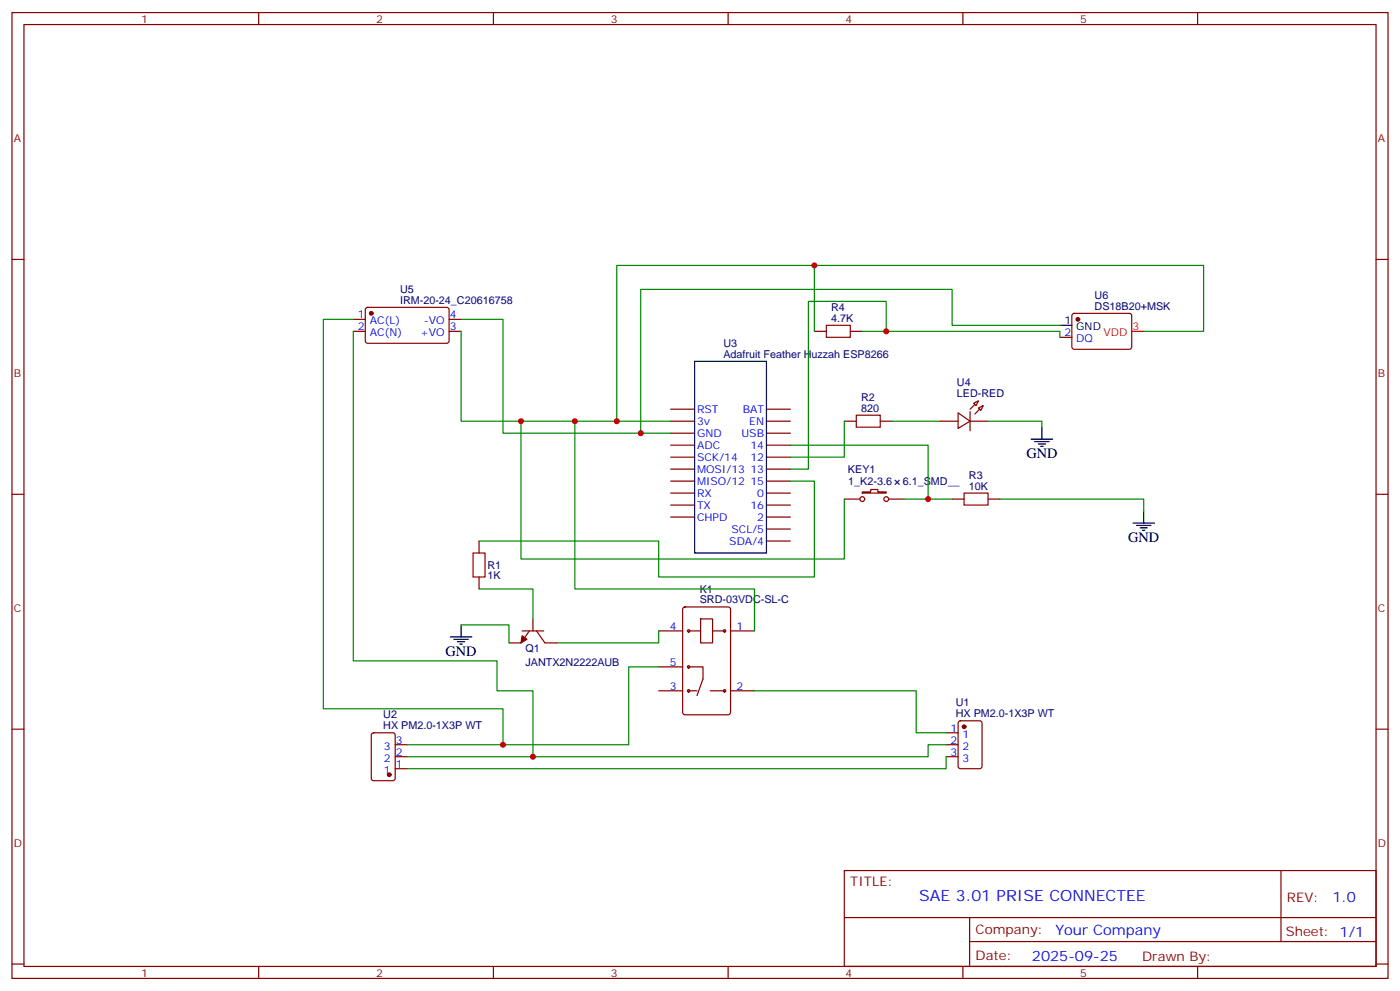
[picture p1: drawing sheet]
<svg xmlns="http://www.w3.org/2000/svg" width="412mm" height="292mm" viewBox="0 0 412 292" stroke-linecap="round" stroke-linejoin="round" font-family="sans-serif">
<g fill="none" stroke="#870000" stroke-width=".35">
<path d="M3.5 3.7h405.4v284.3h-405.4zM7.1 7.2h398.2v277.3h-398.2zM76.2 3.7v3.5M145.3 3.7v3.5M214.5 3.7v3.5M283.6 3.7v3.5M352.8 3.7v3.5M3.5 76.4h3.6M405.3 76.4h3.6M239.9 97.5h3.5M250.5 97.5h3.5M197.6 124h7"/>
<path d="M197.6 120.5h7M197.6 127.5h7M197.6 131.1h7M197.6 134.6h7M197.6 138.1h7M225.8 124h7M225.8 120.5h7M225.8 127.5h7M225.8 131.1h7M225.8 134.6h7M225.8 138.1h7M248.7 124h3.5"/>
<path d="M259.3 124h3.5M3.5 145.5h3.6M141.1 159.3v3.5M197.6 141.6h7M197.6 145.2h7M197.6 148.7h7M197.6 152.2h7M225.8 141.6h7M225.8 145.2h7M225.8 148.7h7M225.8 152.2h7M225.8 155.8h7"/>
<path d="M225.8 159.3h7M280.5 146.9h3.5M291 146.9h3.6M405.3 145.5h3.6M141.1 169.9v3.5M201.3 178.9l.5-.2h12.7l.6 .4 .1 30.6-.5 .7h-12.9l-.7-.4v-30.6zM153.8 185.7h6.4M155.9 185.7l-2.4 3.6h-3.6M157 182.2v3.5M158 185.7l2.5 3.6h3.5M194 185.7h7.1M194 196.3h7.1"/>
<path d="M202.8 196.3h4.3v3.5l-1.8 5M202.8 185.7h3.6M206.4 182.2h3.5v7.1h-3.5zM209.9 185.7h3.5M215.2 185.7h7M3.5 214.7h3.6M109.6 215.9l.5-.2h5.6l.7 .5v12.9l-.4 .7h-5.9l-.7-.4v-13zM116.4 219.3h3.5M194 203.4h7.1M202.8 203.4h2.5M209.2 203.4h4.2M215.2 203.4h7"/>
<path d="M278.7 215.7h3.5M278.7 219.3h3.5M282.5 212.4l.4-.2h5.7l.6 .4 .1 13-.5 .7h-5.9l-.6-.5-.1-12.9zM405.3 214.7h3.6M116.4 222.8h3.5M116.4 226.3h3.5M278.7 222.8h3.5M248.7 256.3h156.6v28.2h-156.6zM377.3 256.3v20.9M248.7 270.1h156.5M285.6 277.2h119.6M285.6 270.1v14.2"/>
<path d="M3.5 283.8h3.6M76.2 284.5v3.5M145.3 284.5v3.5M214.5 284.5v3.5M283.6 284.5v3.5M352.8 284.5v3.5M405.3 283.8h3.6"/>
<circle cx="202.8" cy="196.3" r=".35"/>
<circle cx="202.8" cy="185.7" r=".35"/>
<circle cx="213.4" cy="185.7" r=".35"/>
<circle cx="202.8" cy="203.4" r=".35"/>
<circle cx="213.4" cy="203.4" r=".35"/>
</g>
<g fill="#870000" stroke="#870000" stroke-width=".35">
<path d="M153.8 187.1l1.4 1.1-1.7 1.1z"/>
<circle cx="284" cy="214" r=".53"/>
<circle cx="114.7" cy="228.1" r=".53"/>
</g>
<path d="M243.4 95.8h7.1v3.5h-7.1zM252.2 122.2h7.1v3.6h-7.1zM284 145.2h7v3.5h-7zM139.3 162.8h3.6v7.1h-3.6z" fill="none" stroke="#a10000" stroke-width=".35"/>
<path d="M204.6 106.4h21.2v56.4h-21.2z" fill="none" stroke="#000" stroke-width=".35"/>
<path d="M282.2 121.5l3.6 2.5-3.6 2.1z" fill="#fff" stroke="#870000" stroke-width=".35"/>
<path d="M285.8 121.2v5.6z" fill="#f00" stroke="#870000" stroke-width=".35"/>
<g fill="#870000" stroke="#870000" stroke-width=".35">
<path d="M285.8 120.5l1.4-1.4z"/>
<path d="M288.6 120.5l-1.4 1.4z"/>
</g>
<g fill="#fff" stroke="#870000" stroke-width=".35">
<path d="M286.8 118.7l1.4-.7-.7 1.4z"/>
<path d="M288.2 120.1l1.4-.7-.7 1.4z"/>
</g>
<g fill="none" stroke="#870000" stroke-width=".35">
<path d="M104.1 94h3.5M104.1 97.5h3.5M107.8 90.7l.5-.2h23.6l.4 .7-.1 9.4-.6 .5-23.6-.1-.4-.6v-9.2zM132.3 94h3.5M132.3 97.5h3.5M312.2 99.3h3.5M316 92.5l.4-.2h16.5l.5 .7-.1 9.4-.6 .4h-16.5l-.5-.7v-9.1zM276.9 124h5.3M285.8 124h5.2M248.7 146.9h4.6M254 144.8h2.5v-.7h2.1v.7h2.5v.4h-7.1zM261.8 146.9h4.5"/>
<circle cx="254" cy="146.9" r=".71"/>
<circle cx="261.1" cy="146.9" r=".71"/>
</g>
<g fill="#870000" stroke="#870000" stroke-width=".35">
<circle cx="109.4" cy="92.3" r=".53"/>
<circle cx="317.5" cy="94" r=".53"/>
</g>
<g fill="none" stroke="#000" stroke-width=".35">
<path d="M312.2 95.8h3.5M303.7 129.3h6.4M304.8 130h4.2M305.9 130.7h2.1M306.6 131.4h.7M306.9 125.8v3.5M333.7 154h6.4M334.8 154.7h4.2M335.8 155.4h2.2M336.5 156.1h.8M336.9 150.5v3.5M132.6 187.5h6.4"/>
<path d="M133.7 188.2h4.2M134.8 188.9h2.1M135.5 189.6h.7M135.8 184v3.5"/>
</g>
<path d="M333.4 97.5h3.5" fill="none" stroke="#f00" stroke-width=".35"/>
<g fill="none" stroke="#008700" stroke-width=".35">
<path d="M239.9 78.1v19.4M104.1 94h-8.9v114.7h53v10.6M104.1 97.5v97.1h42.3v8.8h10.6v19.4M135.8 97.5v26.5h61.8M135.8 94h12.4v33.5h49.4M254 97.5h58.2v1.8M261.1 97.5v-8.8h-23v49.4h-5.3M312.2 95.8h-31.7v-10.6h-91.8v42.3M336.9 97.5h17.6v-19.4h-172.8v45.9M153.5 124v40.6h95.2v-17.7M169.3 124v49.4h52.9v12.3M232.8 131.1h40.6v15.8"/>
<path d="M248.7 124v10.6h-15.9M262.8 124h14.1M291 124h15.9v1.8M232.8 141.6h7.1v28.3h-45.9v-10.6h-52.9M266.3 146.9h14.2M294.6 146.9h42.3v3.6M141.1 173.4h15.9v8.8M135.8 184h14.1v5.3M194 196.3h-8.8v23h-65.3M194 185.7v3.6h-30M222.2 203.4h47.7v12.3h8.8M278.7 219.3h-5.3v3.5h-153.5"/>
<path d="M278.7 222.8v3.5h-158.8"/>
</g>
<g fill="#c00">
<circle cx="148.2" cy="219.3" r=".88"/>
<circle cx="157" cy="222.8" r=".88"/>
<circle cx="273.4" cy="146.9" r=".88"/>
<circle cx="169.3" cy="124" r=".88"/>
<circle cx="188.7" cy="127.5" r=".88"/>
<circle cx="261.1" cy="97.5" r=".88"/>
<circle cx="181.7" cy="124" r=".88"/>
<circle cx="153.5" cy="124" r=".88"/>
<circle cx="239.9" cy="78.1" r=".88"/>
</g>
<text font-size="4.6" fill="#00f" x="270.8" y="265.3">SAE 3.01 PRISE CONNECTEE</text>
<g font-size="4.2">
<text x="302.3" y="134.9">GND</text>
<text x="332.3" y="159.6">GND</text>
<text x="131.2" y="193.1">GND</text>
</g>
<g font-size="4.2" fill="#00f">
<text x="392.5" y="265.6">1.0</text>
<text x="310.9" y="275.1">Your Company</text>
<text x="304" y="282.9">2025-09-25</text>
</g>
<g font-size="3.9" fill="#800">
<text x="250.5" y="260.9">TITLE:</text>
<text x="379.1" y="265.6">REV:</text>
<text x="287.4" y="275.1">Company:</text>
<text x="378.7" y="275.7">Sheet: 1/1</text>
<text x="287.4" y="282.8">Date:</text>
<text x="336.4" y="282.8">Drawn By:</text>
</g>
<g font-size="3.2" fill="#800">
<text x="41.6" y="6.7">1</text>
<text x="110.8" y="6.7">2</text>
<text x="179.9" y="6.7">3</text>
<text x="249.1" y="6.7">4</text>
<text x="318.2" y="6.7">5</text>
<text x="4.1" y="41.8">A</text>
<text x="405.9" y="41.8">A</text>
<text x="4.1" y="110.9">B</text>
<text x="405.9" y="110.9">B</text>
<text x="4.1" y="180.1">C</text>
<text x="405.9" y="180.1">C</text>
<text x="4.1" y="249.2">D</text>
<text x="405.9" y="249.2">D</text>
<text x="41.6" y="287.5">1</text>
<text x="110.8" y="287.5">2</text>
<text x="179.9" y="287.5">3</text>
<text x="249.1" y="287.5">4</text>
<text x="318.2" y="287.5">5</text>
</g>
<g font-size="3.2" fill="#000080">
<text x="117.8" y="89.4">IRM-20-24_C20616758</text>
<text x="117.8" y="86.3">U5</text>
<text x="322.4" y="88">U6</text>
<text x="244.8" y="94.7">4.7K</text>
<text x="244.8" y="91.5">R4</text>
<text x="322.4" y="91.2">DS18B20+MSK</text>
<text x="213.1" y="105.3">Adafruit Feather Huzzah ESP8266</text>
<text x="213.1" y="102.1">U3</text>
<text x="281.9" y="113.8">U4</text>
<text x="253.7" y="118">R2</text>
<text x="281.9" y="116.9">LED-RED</text>
<text x="253.7" y="121.2">820</text>
<text x="249.8" y="139.2">KEY1</text>
<text x="249.9" y="142.7">1_K2-3.6</text>
<text x="265.9" y="142.7">6.1_SMD__</text>
<text x="285.4" y="140.9">R3</text>
<text x="285.4" y="144.1">10K</text>
<text x="143.6" y="167.4">R1</text>
<text x="143.6" y="170.6">1K</text>
<text x="206.1" y="177.6">SRD-03VDC-SL-C</text>
<text x="206.1" y="174.4">K1</text>
<text x="154.8" y="196">JANTX2N2222AUB</text>
<text x="154.8" y="192.1">Q1</text>
<text x="281.5" y="208">U1</text>
<text x="112.9" y="214.7">HX PM2.0-1X3P WT</text>
<text x="112.9" y="211.5">U2</text>
<text x="281.5" y="211.1">HX PM2.0-1X3P WT</text>
</g>
<g font-size="3.2" fill="#00f">
<text x="105.4" y="93.7">1</text>
<text x="108.9" y="95.4">AC(L)</text>
<text x="124.9" y="95.4">-VO</text>
<text x="132.5" y="93.7">4</text>
<text x="105.4" y="97.2">2</text>
<text x="108.9" y="99">AC(N)</text>
<text x="123.7" y="99">+VO</text>
<text x="132.5" y="97.2">3</text>
<text x="313.5" y="99">2</text>
<text x="317" y="100.7">DQ</text>
<text x="205.3" y="121.5">RST</text>
<text x="205.3" y="125.1">3v</text>
<text x="218.8" y="121.5">BAT</text>
<text x="220.7" y="125.1">EN</text>
<text x="205.3" y="128.6">GND</text>
<text x="218.4" y="128.6">USB</text>
<text x="205.3" y="132.1">ADC</text>
<text x="205.3" y="135.6">SCK/14</text>
<text x="221" y="132.1">14</text>
<text x="221" y="135.6">12</text>
<text x="205.3" y="139.2">MOSI/13</text>
<text x="205.3" y="142.7">MISO/12</text>
<text x="221" y="139.2">13</text>
<text x="221" y="142.7">15</text>
<text x="205.3" y="146.2">RX</text>
<text x="205.3" y="149.8">TX</text>
<text x="221" y="149.8">16</text>
<text x="223.1" y="146.2">0</text>
<text x="205.3" y="153.3">CHPD</text>
<text x="223.1" y="153.3">2</text>
<text x="214.8" y="160.3">SDA/4</text>
<text x="215.5" y="156.8">SCL/5</text>
<text x="197.3" y="185.4">4</text>
<text x="217" y="185.4">1</text>
<text x="197.3" y="196">5</text>
<text x="197.3" y="203">3</text>
<text x="217" y="203">2</text>
<text x="280" y="215.4">1</text>
<text x="113.1" y="220.7">3</text>
<text x="116.6" y="218.9">3</text>
<text x="280" y="218.9">2</text>
<text x="283.5" y="217.1">1</text>
<text x="283.5" y="220.7">2</text>
<text x="113.1" y="227.7">1</text>
<text x="113.1" y="224.2">2</text>
<text x="116.6" y="226">1</text>
<text x="116.6" y="222.4">2</text>
<text x="280" y="222.4">3</text>
<text x="283.5" y="224.2">3</text>
</g>
<g font-size="3.2">
<text x="313.5" y="95.4">1</text>
<text x="317" y="97.2">GND</text>
</g>
<g font-size="3.2" fill="#f00">
<text x="325" y="99">VDD</text>
<text x="333.6" y="97.2">3</text>
</g>
</svg>
